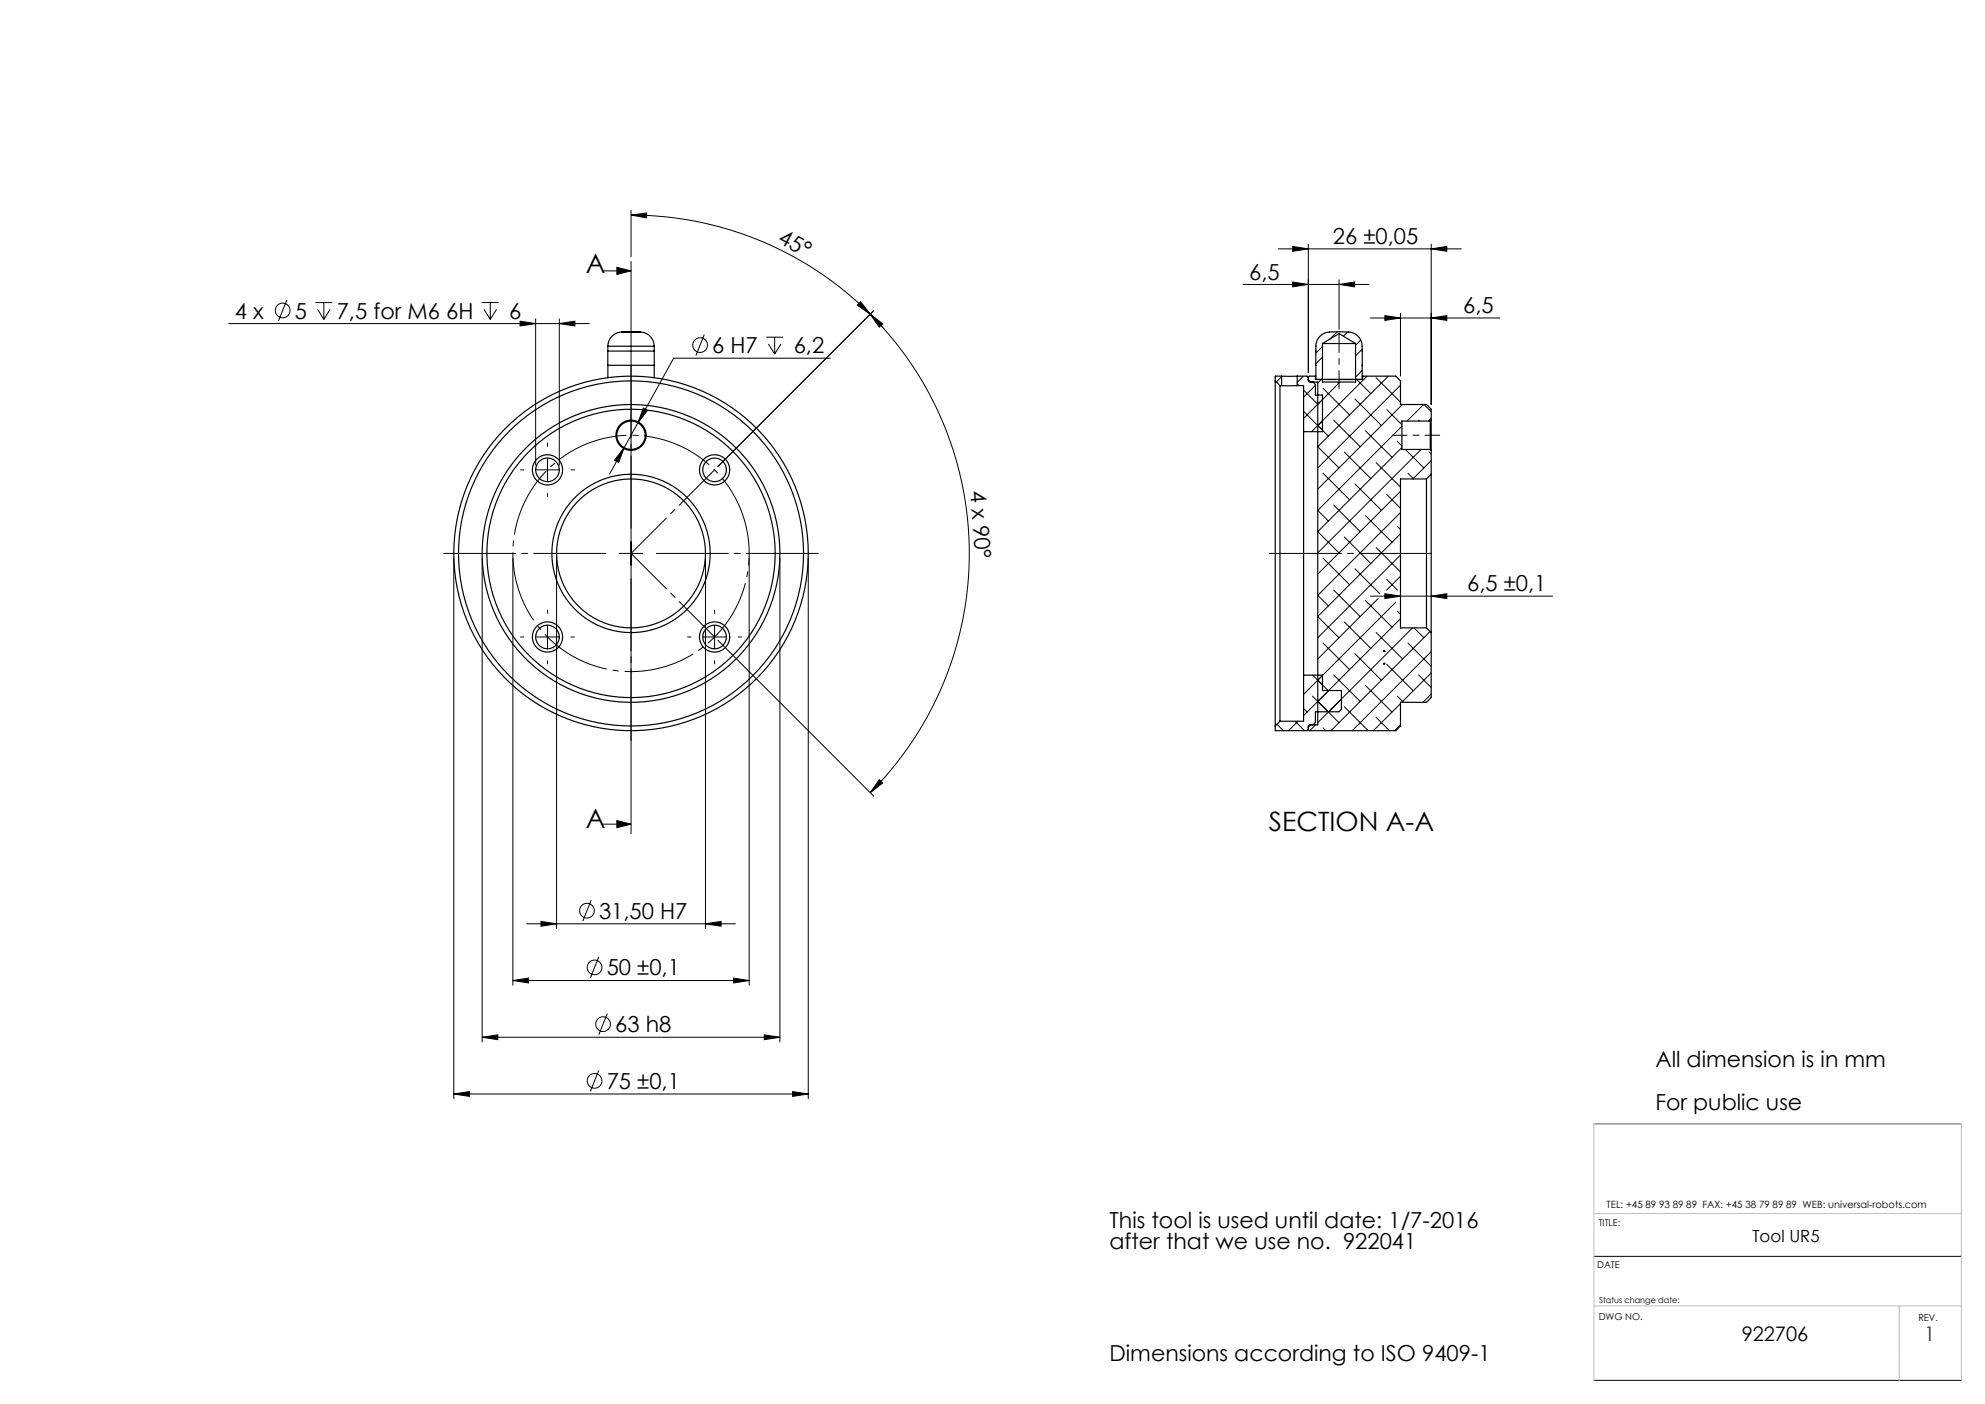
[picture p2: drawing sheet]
<svg xmlns="http://www.w3.org/2000/svg" width="420mm" height="297mm" viewBox="0 0 420 297" stroke-linecap="round" stroke-linejoin="round" font-family="sans-serif">
<g fill="none" stroke="#000" stroke-width=".21">
<path d="M127.5 57.3h6M130.5 56.6l3 .7-3 .8zM133.5 55.3v121M133.5 45.5l3.3-.4v1zM133.5 45.5a71.6 71.6 0 0 1 50.6 21M133.5 44.5v9.8M270.5 52.6h38.7M273.5 52.1l3.3 .5-3.3 .6zM273.5 59.7l3.3 .5-3.3 .5zM276.8 51.6v27.2M283.3 59.2v10.5M302.8 52.6l3.3-.5v1.1z"/>
<path d="M302.8 51.6v34M48.4 68.4h76.3M60.7 63.4l-1.8 4.5M66.7 64h3.6M67.2 65.4l1.3 2.2M68.5 64v3.6M69.9 65.4l-1.4 2.2M102 64h3.5M102.4 65.4l1.3 2.2M103.7 64v3.6M105.1 65.4l-1.4 2.2M110 67.9l3.3 .5-3.3 .6z"/>
<path d="M113.3 67.4v31M118.3 68.4l3.3-.5v1.1zM118.3 67.4v31M149 70.8l-1.8 4.4M162.1 71.3h3.6M162.6 72.8l1.3 2.1M163.9 71.3v3.6M165.2 72.8l-1.3 2.1M175.7 75.8h-33.2l-13.5 24.5M182.1 63.8l2 2.7-2.7-2zM184.1 66.5l2.7 2-.8 .7zM184.1 66.5a71.6 71.6 0 0 1 0 101.2"/>
<path d="M184.8 65.8l-32.9 32.9M263 60.2h26.7M271.2 79.7l-1.1 1.1M275.8 79.6l-1.3 1.3M279.8 73.3l-1.4 1.4M279.8 75.5l-1.4 1.4M282.9 70.2l-1.5 1.5M283.3 60.2l3.3-.5v1zM285.1 70.2l-.9 .9M287.9 71.9l-1.1 1.1M288.2 78.4l-1.4 1.4M288.2 73.9l-1.4 1.4"/>
<path d="M289.3 79.6l-11.8 11.7M290 67.3h27.3M291.2 79.9l5.1 5.2M293 66.8l3.3 .5-3.3 .5zM293.7 79.6l-14.9 14.9M296.3 66.3v13.3M302.8 67.3l3.3-.5v1zM113.3 99.4h5M115.8 96.9v5M132.1 94.7l-1.2 3.1-.9-.5zM136.1 86.3l.9 .5-2 2.6zM274.5 81.2l.4 .4"/>
<path d="M275.8 87l5.3 5.3M275.8 82.5l3 3M278.3 81.5l-2.5 2.5M278.8 94.5l4.5 4.5M279.8 80l-1 1M279.9 82.2l5.7 5.6M282.2 88.9l5.6 5.6M283.1 80.8l.2 .2M283.5 80.8l-7.7 7.7M284.4 95.6l5.6 5.6M286.7 84.4l5.6 5.6M287 80.3l3 3"/>
<path d="M288.9 91.1l5.6 5.6M291.2 97.9l5.1 5.1M293.4 86.6l3.2 3.3M295.7 93.4l.9 .9M296.3 81.5l-17.5 17.5M296.6 90.2l-17.8 17.8 2.3 2.2M296.6 94.7l-17.8 17.8 4.5 4.5M296.7 85.6l-17.9 17.9M297.4 95.1l3.9 3.9M300.1 88.9l.2 .2M300.7 95.1l-21.9 21.8M301.2 85.6l-3.5 3.5"/>
<path d="M301.3 85.6l1.5 1.5M302.4 95.6l.4 .5M302.8 88.5l-.6 .6M302.8 97.4l-3.9 3.9M96 118.1v114.3M102 118.1v102.3M108.5 118.1v90.3M117.8 118.1v78.3M131 117.1h5M149.3 118.1v78.3M158.5 118.1v90.3M165 118.1v102.3"/>
<path d="M171 118.1v114.3M279.9 118.1l5.7 5.6M279.9 100.1l5.7 5.6M282.2 106.8l5.6 5.7M284.4 113.6l5.6 5.6M286.7 102.4l5.6 5.6M288.9 109.1l5.6 5.6M291.2 115.8l5.1 5.2M293.4 104.6l2.9 2.9M295.7 111.3l.6 .7M296.3 103.9l-17.5 17.5M296.3 108.4l-17.5 17.5 2.3 2.3"/>
<path d="M296.3 112.9l-17.5 17.5 4.5 4.5M296.3 117.4l-17.5 17.5M297.9 100.1l1.2 1.2M113.3 134.7h5M115.8 132.2v5M148.7 134.7h5M151.2 132.2v5M151.9 135.5l32.9 32.9M279.9 136l5.7 5.6M282.2 124.8l5.6 5.6M284.4 131.5l5.6 5.7M286.7 138.3l5.6 5.6"/>
<path d="M286.7 120.3l5.3 5.3M288.9 127.1l5.6 5.6M290 126.1h38.5M291.2 133.8l5.6 5.6M291.6 126.6l-12.8 12.8M293 125.6l3.3 .5-3.3 .5zM293.4 122.6l2.3 2.3M295.3 127.4l-19.5 19.5M295.7 129.3l.6 .7M296.3 121.9l-2.9 3M296.3 130.9l-20.5 20.5M297.9 136l4.9 5"/>
<path d="M298.9 132.8l-20.1 20.1M299.2 132.8l2.1 2.1M302.6 133.6l-21 21M302.8 137.9l-16.7 16.7M302.8 126.1l3.3-.5v1zM270.2 153.2l1.3 1.4M274 152.6l2 2M274.6 152.6l-2 2M275.8 149.9l.8 .7M277.7 147.3l5.6 5.6M277.7 142.8l3.3 3.3M278.4 153.3l-1.3 1.3"/>
<path d="M279.9 154l.6 .6M282.2 142.8l5.6 5.6M284.4 149.5l5.1 5.1M288.9 145l5.6 5.6M291.2 151.7l2.8 2.9M293.4 140.5l5.6 5.6M295.7 147.3l1.3 1.3M296.3 148.8l-5.7 5.8M296.3 153.3l-1.2 1.3M300.1 142.8l2.7 2.6M302.8 142.3l-6.2 6.3M302.8 146.8l-1.7 1.8"/>
<path d="M127.5 174.3h6M130.5 173.6l3 .7-3 .8zM186 164.9l.8 .7-2.7 2.1zM111.4 195.4h44.2M114.5 194.9l3.3 .5-3.3 .5zM125.1 190.4l-1.8 4.5M149.3 195.4l3.3-.5v1zM102 219.4l3.3-.5v1zM102 219.4h63M108.5 207.4l3.3-.5v1zM108.5 207.4h50M126.7 202.4l-1.8 4.5"/>
<path d="M128.5 214.4l-1.8 4.5M155.2 206.9l3.3 .5-3.3 .5zM161.7 218.9l3.3 .5-3.3 .5zM96 231.4l3.3-.5v1zM96 231.4h75M126.7 226.4l-1.8 4.5M167.7 230.9l3.3 .5-3.3 .5zM337.3 237.7h77.6M337.3 265.8h77.7M337.3 292h77.7"/>
<circle cx="59.8" cy="65.7" r="1.56"/>
<circle cx="148.1" cy="73" r="1.56"/>
<circle cx="124.2" cy="192.6" r="1.56"/>
<circle cx="125.8" cy="204.6" r="1.56"/>
<circle cx="127.6" cy="216.6" r="1.56"/>
<circle cx="125.8" cy="228.6" r="1.56"/>
</g>
<path d="M337.3 256.7h77.6M337.3 276.3h77.6M401.8 276.3v15.8M337.3 292v-54.3h77.7v54.3" fill="none" stroke="#c0c0c0" stroke-width=".21"/>
<path d="M157.4 109.8a25 25 0 0 0-41.8-10.1 25 25 0 0 0 11.4 41.5 25 25 0 0 0 30.8-30.1l-.4-1.3" fill="none" stroke="#000" stroke-width=".21" stroke-dasharray="15.2 1.3 1.3 1.3" stroke-dashoffset="5.3" stroke-linecap="butt"/>
<path d="M110.8 99.4h-.7M115.8 94.4v-.7M120.8 99.4h.7M115.8 104.4v.7M110.8 134.7h-.7M115.8 129.7v-.7M115.8 139.7v.7M120.8 134.7h.7M146.2 134.7h-.7M151.2 129.7v-.7M151.2 139.7v.7M156.2 134.7h.7" fill="none" stroke="#000" stroke-width=".21" stroke-dasharray="15.2 1.3 1.3 1.3"/>
<path d="M128.5 117.1h-35M133.5 112.1v-35M138.5 117.1h35M133.5 122.1v35" fill="none" stroke="#000" stroke-width=".21" stroke-dasharray="15.2 1.3 1.3 1.3" stroke-dashoffset="-.4"/>
<path d="M283.3 70.7v11.6" fill="none" stroke="#000" stroke-width=".21" stroke-dasharray="15.2 1.3 1.3 1.3" stroke-dashoffset="11.3"/>
<path d="M294.6 92.1h10" fill="none" stroke="#000" stroke-width=".21" stroke-dasharray="15.2 1.3 1.3 1.3" stroke-dashoffset="12.1"/>
<path d="M267.7 117.1h36.1" fill="none" stroke="#000" stroke-width=".21" stroke-dasharray="15.2 1.3 1.3 1.3" stroke-dashoffset="-.9"/>
<path d="M133.5 117.1l17.7-17.7M151.2 134.7l-17.7-17.6" fill="none" stroke="#000" stroke-width=".21" stroke-dasharray="15.2 1.3 1.3 1.3" stroke-dashoffset="4.6"/>
<g fill="#000">
<path d="M130.5 56.6l3 .7-3 .8zM130.5 173.6l3 .7-3 .8z"/>
<path d="M182.1 63.8l2 2.7-2.7-2zM133.5 45.5l3.3-.4v1z"/>
<path d="M273.5 59.7l3.3 .5-3.3 .5zM283.3 60.2l3.3-.5v1z"/>
<path d="M132.1 94.7l-2.1 2.6 .9 .5zM136.1 86.3l-1.1 3.1 2-2.6zM110 67.9l3.3 .5-3.3 .6zM118.3 68.4l3.3-.5v1.1zM96 231.4l3.3-.5v1zM167.7 230.9l3.3 .5-3.3 .5zM102 219.4l3.3-.5v1zM161.7 218.9l3.3 .5-3.3 .5zM114.5 194.9l3.3 .5-3.3 .5zM149.3 195.4l3.3-.5v1z"/>
<path d="M302.8 126.1l3.3-.5v1zM293 125.6l3.3 .5-3.3 .5zM302.8 67.3l3.3-.5v1zM293 66.8l3.3 .5-3.3 .5zM302.8 52.6l3.3-.5v1.1zM273.5 52.1l3.3 .5-3.3 .6z"/>
<path d="M186 164.9l.8 .7-2.7 2.1zM184.1 66.5l2.7 2-.8 .7z"/>
<path d="M108.5 207.4l3.3-.5v1zM155.2 206.9l3.3 .5-3.3 .5z"/>
</g>
<g fill="none" stroke="#000" stroke-width=".25">
<path d="M128.6 74.3h9.8M128.6 77.3h9.8M128.6 73.2h9.8M128.6 73.2v6.7M131.5 70.2a3 3 0 0 0-2.9 3M131.5 70.2h4M135.5 70.2a3 3 0 0 1 2.9 3M138.4 73.2v6.7M271.2 79.6h3.3M271.2 79.6v2M271.2 79.6h-1.4v1M274.5 79.6v2"/>
<path d="M274.5 79.6h2.1l.2 .2M276.8 79.8v.7l.3 .3h1.7v72.5l-1.7 .1-.3 .2v.7M278.3 79.6v.7h10v-.7M278.3 79.6h.1M278.3 79.6h-1.2l-.3 .2M278.4 77.3h.1M278.4 74.3h.1M279.8 72.7h7M279.8 72.7v8.1h7v-8.1M279.8 72.7l3.5-2.1 3.5 2.1M288.2 77.3h.1M288.2 74.3h.1"/>
<path d="M288.3 79.6h-.1M288.3 79.6h7l1 1v5h5.5l1 1v2.3M269.8 80.6v73M269.8 80.6l1 1M270.8 81.6v71M270.8 81.6h.4M271.2 81.6h3.3M274.5 81.6h1.3v9.7M275.8 91.3v51.5M276.8 80.3l.5 .5M277.8 80.8l.5 .5v2.3h1.5v7.7h-4M278.4 80.3v-7.1a3 3 0 0 1 2.9-3 13.1 13.1 0 0 1 4.9 .2 3 3 0 0 1 2 2.8v7.1"/>
<path d="M302.6 89.1v6M302.6 89.1h-6v6h6M302.6 95.1l.2 .2M302.8 88.9v6.4M302.8 95.3v5M302.8 88.9l-.2 .2M301.8 101.3v31.5M301.8 101.3h-5.5v31.5h5.5M302.8 100.3v33.5M302.8 100.3l-1 1M292.8 137.6l.2 .2h-.2zM301.8 132.8l1 1"/>
<path d="M302.8 133.8v13.8l-1 1h-5.5v5l-1 1h-18.2l-.3-.3M269.8 153.6v1h6.8l.2-.3M270.8 152.6l-1 1M275.8 142.8v9.8h-5M275.8 142.8h4v3.3h4v4l-.5 .5h-5v2.2l-.5 .5M277.3 153.3l-.5 .5M292.8 140.3h.2l-.2 .2z"/>
<circle cx="115.8" cy="99.4" r="3.2"/>
<circle cx="115.8" cy="99.4" r="2.5"/>
<circle cx="133.5" cy="92.1" r="3.2"/>
<circle cx="133.5" cy="92.1" r="3"/>
<circle cx="151.2" cy="99.4" r="2.5"/>
<circle cx="151.2" cy="99.4" r="3.2"/>
<circle cx="133.5" cy="117.1" r="36.5"/>
<circle cx="133.5" cy="117.1" r="31.5"/>
<circle cx="133.5" cy="117.1" r="37.5"/>
<circle cx="133.5" cy="117.1" r="16.7"/>
<circle cx="133.5" cy="117.1" r="30.5"/>
<circle cx="133.5" cy="117.1" r="15.8"/>
<circle cx="115.8" cy="134.7" r="3.2"/>
<circle cx="115.8" cy="134.7" r="2.5"/>
<circle cx="151.2" cy="134.7" r="2.5"/>
<circle cx="151.2" cy="134.7" r="3.2"/>
</g>
<g font-size="5.6">
<text x="123.9" y="57.8">A</text>
<text x="124" y="175.1">A</text>
<text x="268.5" y="175.7">SECTION A-A</text>
</g>
<g font-size="4.7">
<text x="164.4" y="51.3" transform="rotate(28 164.4 51.3)">45°</text>
<text x="282" y="51.6">26 ±0,05</text>
<text x="264.3" y="59.2">6,5</text>
<text x="49.7" y="67.4">4 x</text>
<text x="62.4" y="67.4">5</text>
<text x="71.3" y="67.4">7,5 for M6 6H</text>
<text x="107.8" y="67.4">6</text>
<text x="309.6" y="66.3">6,5</text>
<text x="150.7" y="74.7">6 H7</text>
<text x="167.9" y="74.7">6,2</text>
<text x="205.3" y="103.9" transform="rotate(85 205.3 103.9)">4 x 90°</text>
<text x="310.4" y="125.1">6,5 ±0,1</text>
<text x="126.8" y="194.4">31,50 H7</text>
<text x="128.4" y="206.4">50 ±0,1</text>
<text x="130.2" y="218.4">63 h8</text>
<text x="350.3" y="225.7">All dimension is in mm</text>
<text x="128.4" y="230.4">75 ±0,1</text>
<text x="350.3" y="234.8">For public use</text>
<text x="234.8" y="259.8">This tool is used until date: 1/7-2016</text>
<text x="234.8" y="264.3">after that we use no. 922041</text>
<text x="234.8" y="287.9">Dimensions according to ISO 9409-1</text>
</g>
<text font-size="4.2" x="368.5" y="283.7">922706</text>
<text font-size="4.2" fill="#004080" x="407.2" y="283.7">1</text>
<text font-size="3.5" x="370.8" y="262.6">Tool UR5</text>
<text font-size="2.1" x="339.9" y="255.6">TEL: +45 89 93 89 89 FAX: +45 38 79 89 89 WEB: universal-robots.com</text>
<g font-size="2">
<text x="338.3" y="259.3">TITLE:</text>
<text x="337.9" y="268.3">DATE</text>
<text x="338.3" y="279.2">DWG NO.</text>
<text x="405.9" y="279.4">REV.</text>
</g>
<text font-size="1.8" x="338.3" y="275.5">Status change date:</text>
</svg>
